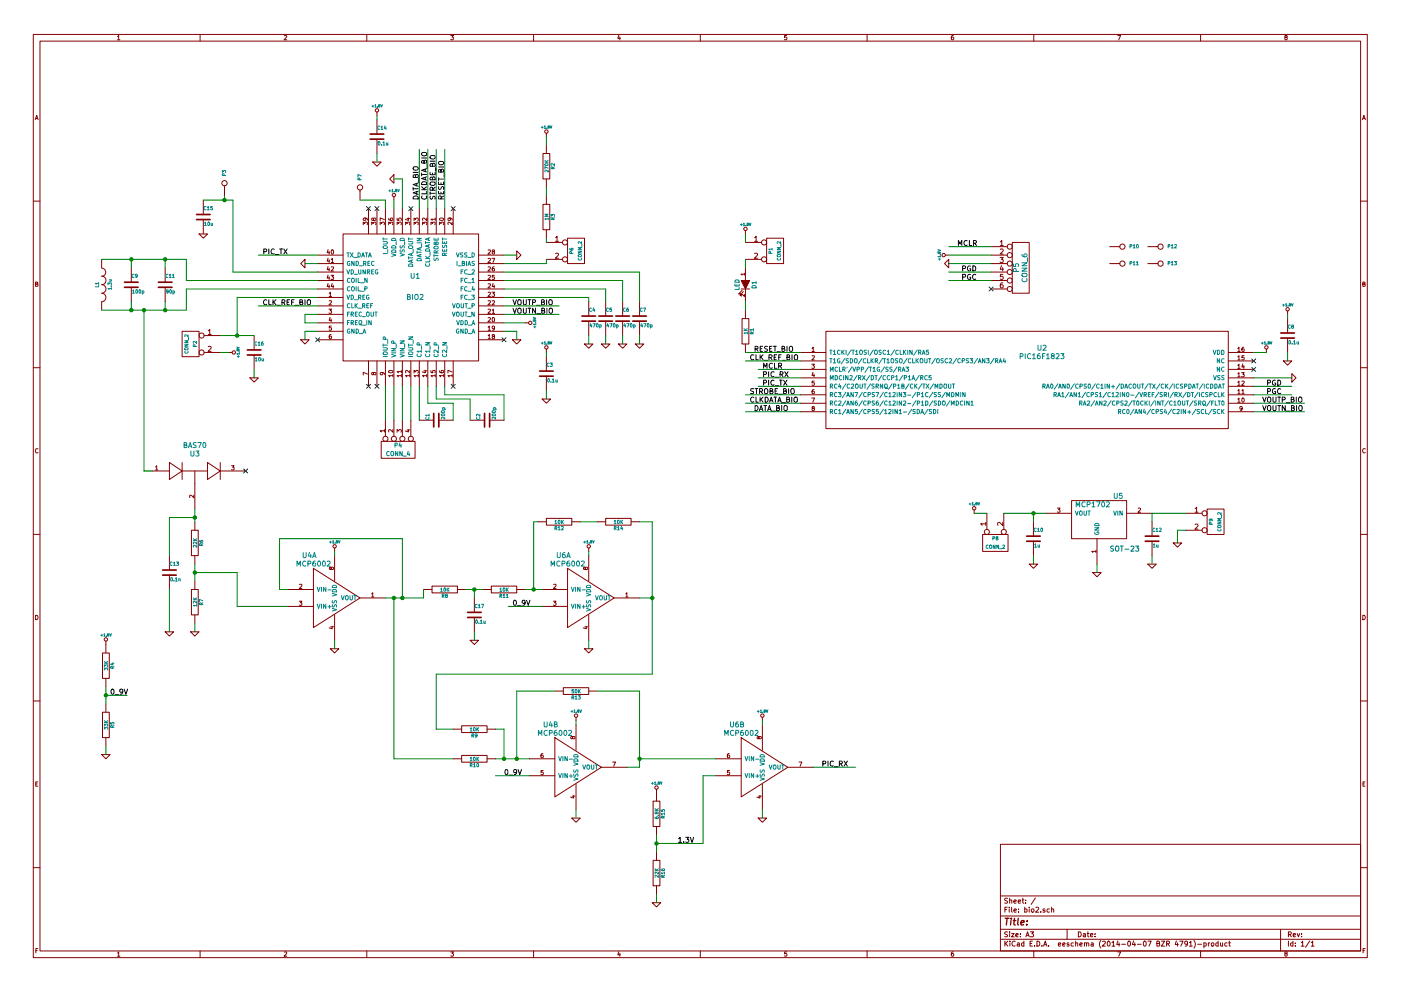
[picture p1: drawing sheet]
EESchema Schematic File Version 2
LIBS:power
LIBS:device
LIBS:transistors
LIBS:conn
LIBS:linear
LIBS:regul
LIBS:74xx
LIBS:cmos4000
LIBS:adc-dac
LIBS:memory
LIBS:xilinx
LIBS:special
LIBS:microcontrollers
LIBS:dsp
LIBS:microchip
LIBS:analog_switches
LIBS:motorola
LIBS:texas
LIBS:intel
LIBS:audio
LIBS:interface
LIBS:digital-audio
LIBS:philips
LIBS:display
LIBS:cypress
LIBS:siliconi
LIBS:opto
LIBS:atmel
LIBS:contrib
LIBS:valves
LIBS:SAUL
LIBS:bio2-cache
EELAYER 24 0
EELAYER END
$Descr A3 16535 11693
encoding utf-8
Sheet 1 1
Title ""
Date ""
Rev ""
Comp ""
Comment1 ""
Comment2 ""
Comment3 ""
Comment4 ""
$EndDescr
$Comp
L BIO2 U1
U 1 1
P 4850 3500
F 0 "U1" H 4900 3750 60  0000 C CNN
F 1 "BIO2" H 4900 3500 60  0000 C CNN
F 2 "SMD_Packages:PLCC44MS" H 4950 2750 60  0001 C CNN
F 3 "" H 4950 2750 60  0000 C CNN
	1    4850 3500
	1    0    0    -1  
$EndComp
$Comp
L PIC16F1823 U2
U 1 1
P 12250 4450
F 0 "U2" H 12300 4800 60  0000 C CNN
F 1 "PIC16F1823" H 12300 4700 60  0000 C CNN
F 2 "Saul_footprints:QFN16_MCP" H 12250 4450 60  0001 C CNN
F 3 "" H 12250 4450 60  0000 C CNN
	1    12250 4450
	1    0    0    -1  
$EndComp
$Comp
L MCP1702 U5
U 1 1
P 13650 6700
F 0 "U5" H 14100 7550 60  0000 C CNN
F 1 "MCP1702" H 14400 7450 60  0000 C CNN
F 2 "SMD_Packages:SOT23-SPECIAL" H 13650 6700 60  0001 C CNN
F 3 "" H 13650 6700 60  0000 C CNN
	1    13650 6700
	-1   0    0    -1  
$EndComp
$Comp
L GND #PWR01
U 1 1
P 13900 6400
F 0 "#PWR01" H 13900 6400 30  0001 C CNN
F 1 "GND" H 13900 6330 30  0001 C CNN
F 2 "" H 13900 6400 60  0000 C CNN
F 3 "" H 13900 6400 60  0000 C CNN
	1    13900 6400
	1    0    0    -1  
$EndComp
$Comp
L C C10
U 1 1
P 12200 6350
F 0 "C10" H 12200 6450 40  0000 L CNN
F 1 "1u" H 12206 6265 40  0000 L CNN
F 2 "SMD_Packages:SM0402" H 12238 6200 30  0001 C CNN
F 3 "" H 12200 6350 60  0000 C CNN
	1    12200 6350
	1    0    0    -1  
$EndComp
$Comp
L GND #PWR02
U 1 1
P 12950 6750
F 0 "#PWR02" H 12950 6750 30  0001 C CNN
F 1 "GND" H 12950 6680 30  0001 C CNN
F 2 "" H 12950 6750 60  0000 C CNN
F 3 "" H 12950 6750 60  0000 C CNN
	1    12950 6750
	1    0    0    -1  
$EndComp
$Comp
L GND #PWR03
U 1 1
P 12200 6650
F 0 "#PWR03" H 12200 6650 30  0001 C CNN
F 1 "GND" H 12200 6580 30  0001 C CNN
F 2 "" H 12200 6650 60  0000 C CNN
F 3 "" H 12200 6650 60  0000 C CNN
	1    12200 6650
	1    0    0    -1  
$EndComp
Text Label 9000 4550 0    60   ~ 0
PIC_TX
Text Label 9000 4450 0    60   ~ 0
PIC_RX
$Comp
L CONN_6 P5
U 1 1
P 12050 3150
F 0 "P5" V 12000 3150 60  0000 C CNN
F 1 "CONN_6" V 12100 3150 60  0000 C CNN
F 2 "Pin_Headers:Pin_Header_Angled_1x06" H 12050 3150 60  0001 C CNN
F 3 "" H 12050 3150 60  0000 C CNN
	1    12050 3150
	1    0    0    -1  
$EndComp
Text Label 9000 4350 0    60   ~ 0
MCLR
Text Label 11300 2900 0    60   ~ 0
MCLR
$Comp
L +1.8V #PWR04
U 1 1
P 11200 3000
F 0 "#PWR04" H 11200 3140 20  0001 C CNN
F 1 "+1.8V" H 11200 3110 30  0000 C CNN
F 2 "" H 11200 3000 60  0000 C CNN
F 3 "" H 11200 3000 60  0000 C CNN
	1    11200 3000
	0    -1   -1   0   
$EndComp
$Comp
L GND #PWR05
U 1 1
P 11200 3100
F 0 "#PWR05" H 11200 3100 30  0001 C CNN
F 1 "GND" H 11200 3030 30  0001 C CNN
F 2 "" H 11200 3100 60  0000 C CNN
F 3 "" H 11200 3100 60  0000 C CNN
	1    11200 3100
	0    1    1    0   
$EndComp
Text Label 11350 3200 0    60   ~ 0
PGD
Text Label 11350 3300 0    60   ~ 0
PGC
NoConn ~ 11700 3400
Text Label 14950 4550 0    60   ~ 0
PGD
Text Label 14950 4650 0    60   ~ 0
PGC
$Comp
L +1.8V #PWR06
U 1 1
P 14950 4150
F 0 "#PWR06" H 14950 4290 20  0001 C CNN
F 1 "+1.8V" H 14950 4260 30  0000 C CNN
F 2 "" H 14950 4150 60  0000 C CNN
F 3 "" H 14950 4150 60  0000 C CNN
	1    14950 4150
	1    0    0    -1  
$EndComp
$Comp
L GND #PWR07
U 1 1
P 15250 4450
F 0 "#PWR07" H 15250 4450 30  0001 C CNN
F 1 "GND" H 15250 4380 30  0001 C CNN
F 2 "" H 15250 4450 60  0000 C CNN
F 3 "" H 15250 4450 60  0000 C CNN
	1    15250 4450
	0    -1   -1   0   
$EndComp
Text Label 8900 4150 0    60   ~ 0
RESET_BIO
Text Label 8850 4250 0    60   ~ 0
CLK_REF_BIO
Text Label 5250 2350 1    60   ~ 0
RESET_BIO
Text Label 3100 3600 0    60   ~ 0
CLK_REF_BIO
Text Label 8850 4650 0    60   ~ 0
STROBE_BIO
Text Label 5150 2350 1    60   ~ 0
STROBE_BIO
Text Label 8850 4750 0    60   ~ 0
CLKDATA_BIO
Text Label 5050 2350 1    60   ~ 0
CLKDATA_BIO
Text Label 8900 4850 0    60   ~ 0
DATA_BIO
Text Label 4950 2350 1    60   ~ 0
DATA_BIO
Text Label 6050 3700 0    60   ~ 0
VOUTN_BIO
Text Label 6050 3600 0    60   ~ 0
VOUTP_BIO
Text Label 14900 4850 0    60   ~ 0
VOUTN_BIO
Text Label 14900 4750 0    60   ~ 0
VOUTP_BIO
NoConn ~ 14800 4250
NoConn ~ 14800 4350
NoConn ~ 4850 2450
NoConn ~ 5350 2450
NoConn ~ 4350 2450
NoConn ~ 4450 2450
NoConn ~ 3750 4000
NoConn ~ 4350 4550
NoConn ~ 4450 4550
NoConn ~ 5350 4550
NoConn ~ 5950 4000
Text Notes 13100 6500 0    60   ~ 0
SOT-23
$Comp
L +1.8V #PWR08
U 1 1
P 4650 2350
F 0 "#PWR08" H 4650 2490 20  0001 C CNN
F 1 "+1.8V" H 4650 2460 30  0000 C CNN
F 2 "" H 4650 2350 60  0000 C CNN
F 3 "" H 4650 2350 60  0000 C CNN
	1    4650 2350
	1    0    0    -1  
$EndComp
$Comp
L GND #PWR09
U 1 1
P 4650 2100
F 0 "#PWR09" H 4650 2100 30  0001 C CNN
F 1 "GND" H 4650 2030 30  0001 C CNN
F 2 "" H 4650 2100 60  0000 C CNN
F 3 "" H 4650 2100 60  0000 C CNN
	1    4650 2100
	0    1    1    0   
$EndComp
$Comp
L GND #PWR010
U 1 1
P 3600 4000
F 0 "#PWR010" H 3600 4000 30  0001 C CNN
F 1 "GND" H 3600 3930 30  0001 C CNN
F 2 "" H 3600 4000 60  0000 C CNN
F 3 "" H 3600 4000 60  0000 C CNN
	1    3600 4000
	1    0    0    -1  
$EndComp
$Comp
L GND #PWR011
U 1 1
P 6100 4000
F 0 "#PWR011" H 6100 4000 30  0001 C CNN
F 1 "GND" H 6100 3930 30  0001 C CNN
F 2 "" H 6100 4000 60  0000 C CNN
F 3 "" H 6100 4000 60  0000 C CNN
	1    6100 4000
	1    0    0    -1  
$EndComp
$Comp
L +1.8V #PWR012
U 1 1
P 6200 3800
F 0 "#PWR012" H 6200 3940 20  0001 C CNN
F 1 "+1.8V" H 6200 3910 30  0000 C CNN
F 2 "" H 6200 3800 60  0000 C CNN
F 3 "" H 6200 3800 60  0000 C CNN
	1    6200 3800
	0    1    1    0   
$EndComp
$Comp
L GND #PWR013
U 1 1
P 6100 3000
F 0 "#PWR013" H 6100 3000 30  0001 C CNN
F 1 "GND" H 6100 2930 30  0001 C CNN
F 2 "" H 6100 3000 60  0000 C CNN
F 3 "" H 6100 3000 60  0000 C CNN
	1    6100 3000
	0    -1   -1   0   
$EndComp
$Comp
L R R3
U 1 1
P 6450 2550
F 0 "R3" V 6530 2550 40  0000 C CNN
F 1 "1M" V 6457 2551 40  0000 C CNN
F 2 "SMD_Packages:SM0402" V 6380 2550 30  0001 C CNN
F 3 "" H 6450 2550 30  0000 C CNN
	1    6450 2550
	1    0    0    -1  
$EndComp
$Comp
L R R2
U 1 1
P 6450 1950
F 0 "R2" V 6530 1950 40  0000 C CNN
F 1 "270K" V 6457 1951 40  0000 C CNN
F 2 "SMD_Packages:SM0402" V 6380 1950 30  0001 C CNN
F 3 "" H 6450 1950 30  0000 C CNN
	1    6450 1950
	1    0    0    -1  
$EndComp
$Comp
L +1.8V #PWR014
U 1 1
P 6450 1600
F 0 "#PWR014" H 6450 1740 20  0001 C CNN
F 1 "+1.8V" H 6450 1710 30  0000 C CNN
F 2 "" H 6450 1600 60  0000 C CNN
F 3 "" H 6450 1600 60  0000 C CNN
	1    6450 1600
	1    0    0    -1  
$EndComp
$Comp
L CONN_2 P6
U 1 1
P 6800 2950
F 0 "P6" V 6750 2950 40  0000 C CNN
F 1 "CONN_2" V 6850 2950 40  0000 C CNN
F 2 "Pin_Headers:Pin_Header_Straight_1x02" H 6800 2950 60  0001 C CNN
F 3 "" H 6800 2950 60  0000 C CNN
	1    6800 2950
	1    0    0    -1  
$EndComp
$Comp
L C C4
U 1 1
P 6950 3750
F 0 "C4" H 6950 3850 40  0000 L CNN
F 1 "470p" H 6956 3665 40  0000 L CNN
F 2 "SMD_Packages:SM0402" H 6988 3600 30  0001 C CNN
F 3 "" H 6950 3750 60  0000 C CNN
	1    6950 3750
	1    0    0    -1  
$EndComp
$Comp
L C C5
U 1 1
P 7150 3750
F 0 "C5" H 7150 3850 40  0000 L CNN
F 1 "470p" H 7156 3665 40  0000 L CNN
F 2 "SMD_Packages:SM0402" H 7188 3600 30  0001 C CNN
F 3 "" H 7150 3750 60  0000 C CNN
	1    7150 3750
	1    0    0    -1  
$EndComp
$Comp
L C C6
U 1 1
P 7350 3750
F 0 "C6" H 7350 3850 40  0000 L CNN
F 1 "470p" H 7356 3665 40  0000 L CNN
F 2 "SMD_Packages:SM0402" H 7388 3600 30  0001 C CNN
F 3 "" H 7350 3750 60  0000 C CNN
	1    7350 3750
	1    0    0    -1  
$EndComp
$Comp
L C C7
U 1 1
P 7550 3750
F 0 "C7" H 7550 3850 40  0000 L CNN
F 1 "470p" H 7556 3665 40  0000 L CNN
F 2 "SMD_Packages:SM0402" H 7588 3600 30  0001 C CNN
F 3 "" H 7550 3750 60  0000 C CNN
	1    7550 3750
	1    0    0    -1  
$EndComp
$Comp
L GND #PWR015
U 1 1
P 6950 4050
F 0 "#PWR015" H 6950 4050 30  0001 C CNN
F 1 "GND" H 6950 3980 30  0001 C CNN
F 2 "" H 6950 4050 60  0000 C CNN
F 3 "" H 6950 4050 60  0000 C CNN
	1    6950 4050
	1    0    0    -1  
$EndComp
$Comp
L GND #PWR016
U 1 1
P 7150 4050
F 0 "#PWR016" H 7150 4050 30  0001 C CNN
F 1 "GND" H 7150 3980 30  0001 C CNN
F 2 "" H 7150 4050 60  0000 C CNN
F 3 "" H 7150 4050 60  0000 C CNN
	1    7150 4050
	1    0    0    -1  
$EndComp
$Comp
L GND #PWR017
U 1 1
P 7350 4050
F 0 "#PWR017" H 7350 4050 30  0001 C CNN
F 1 "GND" H 7350 3980 30  0001 C CNN
F 2 "" H 7350 4050 60  0000 C CNN
F 3 "" H 7350 4050 60  0000 C CNN
	1    7350 4050
	1    0    0    -1  
$EndComp
$Comp
L GND #PWR018
U 1 1
P 7550 4050
F 0 "#PWR018" H 7550 4050 30  0001 C CNN
F 1 "GND" H 7550 3980 30  0001 C CNN
F 2 "" H 7550 4050 60  0000 C CNN
F 3 "" H 7550 4050 60  0000 C CNN
	1    7550 4050
	1    0    0    -1  
$EndComp
$Comp
L C C1
U 1 1
P 5150 4950
F 0 "C1" H 5150 5050 40  0000 L CNN
F 1 "200p" H 5156 4865 40  0000 L CNN
F 2 "SMD_Packages:SM0402" H 5188 4800 30  0001 C CNN
F 3 "" H 5150 4950 60  0000 C CNN
	1    5150 4950
	0    -1   -1   0   
$EndComp
$Comp
L C C2
U 1 1
P 5750 4950
F 0 "C2" H 5750 5050 40  0000 L CNN
F 1 "200p" H 5756 4865 40  0000 L CNN
F 2 "SMD_Packages:SM0402" H 5788 4800 30  0001 C CNN
F 3 "" H 5750 4950 60  0000 C CNN
	1    5750 4950
	0    -1   -1   0   
$EndComp
$Comp
L CONN_4 P4
U 1 1
P 4700 5300
F 0 "P4" V 4650 5300 50  0000 C CNN
F 1 "CONN_4" V 4750 5300 50  0000 C CNN
F 2 "Pin_Headers:Pin_Header_Angled_1x04" H 4700 5300 60  0001 C CNN
F 3 "" H 4700 5300 60  0000 C CNN
	1    4700 5300
	0    -1   1    0   
$EndComp
$Comp
L R R1
U 1 1
P 8800 3900
F 0 "R1" V 8880 3900 40  0000 C CNN
F 1 "1K" V 8807 3901 40  0000 C CNN
F 2 "SMD_Packages:SM0402" V 8730 3900 30  0001 C CNN
F 3 "" H 8800 3900 30  0000 C CNN
	1    8800 3900
	1    0    0    -1  
$EndComp
$Comp
L LED D1
U 1 1
P 8800 3350
F 0 "D1" H 8800 3450 50  0000 C CNN
F 1 "LED" H 8800 3250 50  0000 C CNN
F 2 "SMD_Packages:SM1206" H 8800 3350 60  0001 C CNN
F 3 "" H 8800 3350 60  0000 C CNN
	1    8800 3350
	0    1    1    0   
$EndComp
$Comp
L +1.8V #PWR019
U 1 1
P 8800 2750
F 0 "#PWR019" H 8800 2890 20  0001 C CNN
F 1 "+1.8V" H 8800 2860 30  0000 C CNN
F 2 "" H 8800 2750 60  0000 C CNN
F 3 "" H 8800 2750 60  0000 C CNN
	1    8800 2750
	1    0    0    -1  
$EndComp
$Comp
L C C12
U 1 1
P 13600 6350
F 0 "C12" H 13600 6450 40  0000 L CNN
F 1 "1u" H 13606 6265 40  0000 L CNN
F 2 "SMD_Packages:SM0402" H 13638 6200 30  0001 C CNN
F 3 "" H 13600 6350 60  0000 C CNN
	1    13600 6350
	1    0    0    -1  
$EndComp
$Comp
L GND #PWR020
U 1 1
P 13600 6650
F 0 "#PWR020" H 13600 6650 30  0001 C CNN
F 1 "GND" H 13600 6580 30  0001 C CNN
F 2 "" H 13600 6650 60  0000 C CNN
F 3 "" H 13600 6650 60  0000 C CNN
	1    13600 6650
	1    0    0    -1  
$EndComp
$Comp
L CONN_2 P1
U 1 1
P 9150 2950
F 0 "P1" V 9100 2950 40  0000 C CNN
F 1 "CONN_2" V 9200 2950 40  0000 C CNN
F 2 "Pin_Headers:Pin_Header_Straight_1x02" H 9150 2950 60  0001 C CNN
F 3 "" H 9150 2950 60  0000 C CNN
	1    9150 2950
	1    0    0    -1  
$EndComp
$Comp
L C C3
U 1 1
P 6450 4400
F 0 "C3" H 6450 4500 40  0000 L CNN
F 1 "0.1u" H 6456 4315 40  0000 L CNN
F 2 "SMD_Packages:SM0402" H 6488 4250 30  0001 C CNN
F 3 "" H 6450 4400 60  0000 C CNN
	1    6450 4400
	1    0    0    -1  
$EndComp
$Comp
L GND #PWR021
U 1 1
P 6450 4700
F 0 "#PWR021" H 6450 4700 30  0001 C CNN
F 1 "GND" H 6450 4630 30  0001 C CNN
F 2 "" H 6450 4700 60  0000 C CNN
F 3 "" H 6450 4700 60  0000 C CNN
	1    6450 4700
	1    0    0    -1  
$EndComp
$Comp
L +1.8V #PWR022
U 1 1
P 6450 4150
F 0 "#PWR022" H 6450 4290 20  0001 C CNN
F 1 "+1.8V" H 6450 4260 30  0000 C CNN
F 2 "" H 6450 4150 60  0000 C CNN
F 3 "" H 6450 4150 60  0000 C CNN
	1    6450 4150
	1    0    0    -1  
$EndComp
$Comp
L C C8
U 1 1
P 15200 3950
F 0 "C8" H 15200 4050 40  0000 L CNN
F 1 "0.1u" H 15206 3865 40  0000 L CNN
F 2 "SMD_Packages:SM0402" H 15238 3800 30  0001 C CNN
F 3 "" H 15200 3950 60  0000 C CNN
	1    15200 3950
	1    0    0    -1  
$EndComp
$Comp
L GND #PWR023
U 1 1
P 15200 4250
F 0 "#PWR023" H 15200 4250 30  0001 C CNN
F 1 "GND" H 15200 4180 30  0001 C CNN
F 2 "" H 15200 4250 60  0000 C CNN
F 3 "" H 15200 4250 60  0000 C CNN
	1    15200 4250
	1    0    0    -1  
$EndComp
$Comp
L +1.8V #PWR024
U 1 1
P 15200 3700
F 0 "#PWR024" H 15200 3840 20  0001 C CNN
F 1 "+1.8V" H 15200 3810 30  0000 C CNN
F 2 "" H 15200 3700 60  0000 C CNN
F 3 "" H 15200 3700 60  0000 C CNN
	1    15200 3700
	1    0    0    -1  
$EndComp
$Comp
L CONN_1 P10
U 1 1
P 13250 2900
F 0 "P10" H 13330 2900 40  0000 L CNN
F 1 "CONN_1" H 13250 2955 30  0001 C CNN
F 2 "Saul_footprints:Mhole" H 13250 2900 60  0001 C CNN
F 3 "" H 13250 2900 60  0000 C CNN
	1    13250 2900
	1    0    0    -1  
$EndComp
$Comp
L CONN_1 P11
U 1 1
P 13250 3100
F 0 "P11" H 13330 3100 40  0000 L CNN
F 1 "CONN_1" H 13250 3155 30  0001 C CNN
F 2 "Saul_footprints:Mhole" H 13250 3100 60  0001 C CNN
F 3 "" H 13250 3100 60  0000 C CNN
	1    13250 3100
	1    0    0    -1  
$EndComp
$Comp
L CONN_1 P12
U 1 1
P 13700 2900
F 0 "P12" H 13780 2900 40  0000 L CNN
F 1 "CONN_1" H 13700 2955 30  0001 C CNN
F 2 "Saul_footprints:Mhole" H 13700 2900 60  0001 C CNN
F 3 "" H 13700 2900 60  0000 C CNN
	1    13700 2900
	1    0    0    -1  
$EndComp
$Comp
L CONN_1 P13
U 1 1
P 13700 3100
F 0 "P13" H 13780 3100 40  0000 L CNN
F 1 "CONN_1" H 13700 3155 30  0001 C CNN
F 2 "Saul_footprints:Mhole" H 13700 3100 60  0001 C CNN
F 3 "" H 13700 3100 60  0000 C CNN
	1    13700 3100
	1    0    0    -1  
$EndComp
$Comp
L C C14
U 1 1
P 4450 1600
F 0 "C14" H 4450 1700 40  0000 L CNN
F 1 "0.1u" H 4456 1515 40  0000 L CNN
F 2 "SMD_Packages:SM0402" H 4488 1450 30  0001 C CNN
F 3 "" H 4450 1600 60  0000 C CNN
	1    4450 1600
	1    0    0    -1  
$EndComp
$Comp
L GND #PWR025
U 1 1
P 4450 1900
F 0 "#PWR025" H 4450 1900 30  0001 C CNN
F 1 "GND" H 4450 1830 30  0001 C CNN
F 2 "" H 4450 1900 60  0000 C CNN
F 3 "" H 4450 1900 60  0000 C CNN
	1    4450 1900
	1    0    0    -1  
$EndComp
$Comp
L +1.8V #PWR026
U 1 1
P 4450 1350
F 0 "#PWR026" H 4450 1490 20  0001 C CNN
F 1 "+1.8V" H 4450 1460 30  0000 C CNN
F 2 "" H 4450 1350 60  0000 C CNN
F 3 "" H 4450 1350 60  0000 C CNN
	1    4450 1350
	1    0    0    -1  
$EndComp
$Comp
L INDUCTOR L1
U 1 1
P 1200 3350
F 0 "L1" V 1150 3350 40  0000 C CNN
F 1 "1.3u" V 1300 3350 40  0000 C CNN
F 2 "Pin_Headers:Pin_Header_Angled_1x02" H 1200 3350 60  0001 C CNN
F 3 "" H 1200 3350 60  0000 C CNN
	1    1200 3350
	1    0    0    -1  
$EndComp
$Comp
L GND #PWR027
U 1 1
P 3600 3100
F 0 "#PWR027" H 3600 3100 30  0001 C CNN
F 1 "GND" H 3600 3030 30  0001 C CNN
F 2 "" H 3600 3100 60  0000 C CNN
F 3 "" H 3600 3100 60  0000 C CNN
	1    3600 3100
	0    1    1    0   
$EndComp
$Comp
L CONN_1 P3
U 1 1
P 2650 2150
F 0 "P3" H 2730 2150 40  0000 L CNN
F 1 "CONN_1" H 2650 2205 30  0001 C CNN
F 2 "Pin_Headers:Pin_Header_Straight_1x01" H 2650 2150 60  0001 C CNN
F 3 "" H 2650 2150 60  0000 C CNN
	1    2650 2150
	0    -1   -1   0   
$EndComp
$Comp
L C C11
U 1 1
P 1950 3350
F 0 "C11" H 1950 3450 40  0000 L CNN
F 1 "90p" H 1956 3265 40  0000 L CNN
F 2 "SMD_Packages:SM0402" H 1988 3200 30  0001 C CNN
F 3 "" H 1950 3350 60  0000 C CNN
	1    1950 3350
	1    0    0    -1  
$EndComp
$Comp
L C C9
U 1 1
P 1550 3350
F 0 "C9" H 1550 3450 40  0000 L CNN
F 1 "100p" H 1556 3265 40  0000 L CNN
F 2 "SMD_Packages:SM0402" H 1588 3200 30  0001 C CNN
F 3 "" H 1550 3350 60  0000 C CNN
	1    1550 3350
	1    0    0    -1  
$EndComp
$Comp
L CONN_2 P2
U 1 1
P 2250 4050
F 0 "P2" V 2200 4050 40  0000 C CNN
F 1 "CONN_2" V 2300 4050 40  0000 C CNN
F 2 "Pin_Headers:Pin_Header_Straight_1x02" H 2250 4050 60  0001 C CNN
F 3 "" H 2250 4050 60  0000 C CNN
	1    2250 4050
	-1   0    0    -1  
$EndComp
$Comp
L +1.8V #PWR028
U 1 1
P 2700 4150
F 0 "#PWR028" H 2700 4290 20  0001 C CNN
F 1 "+1.8V" H 2700 4260 30  0000 C CNN
F 2 "" H 2700 4150 60  0000 C CNN
F 3 "" H 2700 4150 60  0000 C CNN
	1    2700 4150
	0    1    1    0   
$EndComp
Text Label 3100 3000 0    60   ~ 0
PIC_TX
$Comp
L CONN_1 P7
U 1 1
P 4250 2200
F 0 "P7" H 4330 2200 40  0000 L CNN
F 1 "CONN_1" H 4250 2255 30  0001 C CNN
F 2 "Pin_Headers:Pin_Header_Straight_1x01" H 4250 2200 60  0001 C CNN
F 3 "" H 4250 2200 60  0000 C CNN
	1    4250 2200
	0    -1   -1   0   
$EndComp
$Comp
L CONN_2 P9
U 1 1
P 14350 6150
F 0 "P9" V 14300 6150 40  0000 C CNN
F 1 "CONN_2" V 14400 6150 40  0000 C CNN
F 2 "Pin_Headers:Pin_Header_Straight_1x02" H 14350 6150 60  0001 C CNN
F 3 "" H 14350 6150 60  0000 C CNN
	1    14350 6150
	1    0    0    -1  
$EndComp
$Comp
L CONN_2 P8
U 1 1
P 11750 6400
F 0 "P8" V 11700 6400 40  0000 C CNN
F 1 "CONN_2" V 11800 6400 40  0000 C CNN
F 2 "Pin_Headers:Pin_Header_Straight_1x02" H 11750 6400 60  0001 C CNN
F 3 "" H 11750 6400 60  0000 C CNN
	1    11750 6400
	0    -1   1    0   
$EndComp
$Comp
L +1.8V #PWR029
U 1 1
P 11500 6050
F 0 "#PWR029" H 11500 6190 20  0001 C CNN
F 1 "+1.8V" H 11500 6160 30  0000 C CNN
F 2 "" H 11500 6050 60  0000 C CNN
F 3 "" H 11500 6050 60  0000 C CNN
	1    11500 6050
	1    0    0    -1  
$EndComp
$Comp
L BAS70 U3
U 1 1
P 2300 5550
F 0 "U3" H 2300 5750 60  0000 C CNN
F 1 "BAS70" H 2300 5850 60  0000 C CNN
F 2 "SMD_Packages:SOT23-SPECIAL" H 2300 5550 60  0001 C CNN
F 3 "" H 2300 5550 60  0000 C CNN
	1    2300 5550
	1    0    0    -1  
$EndComp
NoConn ~ 2900 5550
$Comp
L R R6
U 1 1
P 2300 6400
F 0 "R6" V 2380 6400 40  0000 C CNN
F 1 "22K" V 2307 6401 40  0000 C CNN
F 2 "SMD_Packages:SM0402" V 2230 6400 30  0001 C CNN
F 3 "" H 2300 6400 30  0000 C CNN
	1    2300 6400
	1    0    0    -1  
$EndComp
$Comp
L R R7
U 1 1
P 2300 7100
F 0 "R7" V 2380 7100 40  0000 C CNN
F 1 "12K" V 2307 7101 40  0000 C CNN
F 2 "SMD_Packages:SM0402" V 2230 7100 30  0001 C CNN
F 3 "" H 2300 7100 30  0000 C CNN
	1    2300 7100
	1    0    0    -1  
$EndComp
$Comp
L C C13
U 1 1
P 2000 6750
F 0 "C13" H 2000 6850 40  0000 L CNN
F 1 "0.1n" H 2006 6665 40  0000 L CNN
F 2 "SMD_Packages:SM0402" H 2038 6600 30  0001 C CNN
F 3 "" H 2000 6750 60  0000 C CNN
	1    2000 6750
	1    0    0    -1  
$EndComp
$Comp
L GND #PWR030
U 1 1
P 2000 7450
F 0 "#PWR030" H 2000 7450 30  0001 C CNN
F 1 "GND" H 2000 7380 30  0001 C CNN
F 2 "" H 2000 7450 60  0000 C CNN
F 3 "" H 2000 7450 60  0000 C CNN
	1    2000 7450
	1    0    0    -1  
$EndComp
$Comp
L GND #PWR031
U 1 1
P 2300 7450
F 0 "#PWR031" H 2300 7450 30  0001 C CNN
F 1 "GND" H 2300 7380 30  0001 C CNN
F 2 "" H 2300 7450 60  0000 C CNN
F 3 "" H 2300 7450 60  0000 C CNN
	1    2300 7450
	1    0    0    -1  
$EndComp
$Comp
L MCP6002 U4
U 1 1
P 4100 7050
F 0 "U4" H 3650 7550 60  0000 C CNN
F 1 "MCP6002" H 3700 7450 60  0000 C CNN
F 2 "Saul_footprints:DFN8_MC" H 4100 7050 60  0001 C CNN
F 3 "" H 4100 7050 60  0000 C CNN
	1    4100 7050
	1    0    0    -1  
$EndComp
$Comp
L MCP6002 U6
U 1 1
P 7100 7050
F 0 "U6" H 6650 7550 60  0000 C CNN
F 1 "MCP6002" H 6700 7450 60  0000 C CNN
F 2 "Saul_footprints:DFN8_MC" H 7100 7050 60  0001 C CNN
F 3 "" H 7100 7050 60  0000 C CNN
	1    7100 7050
	1    0    0    -1  
$EndComp
$Comp
L GND #PWR032
U 1 1
P 3950 7650
F 0 "#PWR032" H 3950 7650 30  0001 C CNN
F 1 "GND" H 3950 7580 30  0001 C CNN
F 2 "" H 3950 7650 60  0000 C CNN
F 3 "" H 3950 7650 60  0000 C CNN
	1    3950 7650
	1    0    0    -1  
$EndComp
$Comp
L GND #PWR033
U 1 1
P 6950 7650
F 0 "#PWR033" H 6950 7650 30  0001 C CNN
F 1 "GND" H 6950 7580 30  0001 C CNN
F 2 "" H 6950 7650 60  0000 C CNN
F 3 "" H 6950 7650 60  0000 C CNN
	1    6950 7650
	1    0    0    -1  
$EndComp
$Comp
L +1.8V #PWR034
U 1 1
P 3950 6500
F 0 "#PWR034" H 3950 6640 20  0001 C CNN
F 1 "+1.8V" H 3950 6610 30  0000 C CNN
F 2 "" H 3950 6500 60  0000 C CNN
F 3 "" H 3950 6500 60  0000 C CNN
	1    3950 6500
	1    0    0    -1  
$EndComp
$Comp
L R R8
U 1 1
P 5250 6950
F 0 "R8" V 5330 6950 40  0000 C CNN
F 1 "10K" V 5257 6951 40  0000 C CNN
F 2 "SMD_Packages:SM0402" V 5180 6950 30  0001 C CNN
F 3 "" H 5250 6950 30  0000 C CNN
	1    5250 6950
	0    1    1    0   
$EndComp
$Comp
L +1.8V #PWR035
U 1 1
P 6950 6500
F 0 "#PWR035" H 6950 6640 20  0001 C CNN
F 1 "+1.8V" H 6950 6610 30  0000 C CNN
F 2 "" H 6950 6500 60  0000 C CNN
F 3 "" H 6950 6500 60  0000 C CNN
	1    6950 6500
	1    0    0    -1  
$EndComp
$Comp
L R R11
U 1 1
P 5950 6950
F 0 "R11" V 6030 6950 40  0000 C CNN
F 1 "10K" V 5957 6951 40  0000 C CNN
F 2 "SMD_Packages:SM0402" V 5880 6950 30  0001 C CNN
F 3 "" H 5950 6950 30  0000 C CNN
	1    5950 6950
	0    1    1    0   
$EndComp
$Comp
L C C17
U 1 1
P 5600 7250
F 0 "C17" H 5600 7350 40  0000 L CNN
F 1 "0.1u" H 5606 7165 40  0000 L CNN
F 2 "SMD_Packages:SM0402" H 5638 7100 30  0001 C CNN
F 3 "" H 5600 7250 60  0000 C CNN
	1    5600 7250
	1    0    0    -1  
$EndComp
$Comp
L GND #PWR036
U 1 1
P 5600 7550
F 0 "#PWR036" H 5600 7550 30  0001 C CNN
F 1 "GND" H 5600 7480 30  0001 C CNN
F 2 "" H 5600 7550 60  0000 C CNN
F 3 "" H 5600 7550 60  0000 C CNN
	1    5600 7550
	1    0    0    -1  
$EndComp
$Comp
L R R4
U 1 1
P 1250 7850
F 0 "R4" V 1330 7850 40  0000 C CNN
F 1 "33K" V 1257 7851 40  0000 C CNN
F 2 "SMD_Packages:SM0402" V 1180 7850 30  0001 C CNN
F 3 "" H 1250 7850 30  0000 C CNN
	1    1250 7850
	1    0    0    -1  
$EndComp
$Comp
L R R5
U 1 1
P 1250 8550
F 0 "R5" V 1330 8550 40  0000 C CNN
F 1 "33K" V 1257 8551 40  0000 C CNN
F 2 "SMD_Packages:SM0402" V 1180 8550 30  0001 C CNN
F 3 "" H 1250 8550 30  0000 C CNN
	1    1250 8550
	1    0    0    -1  
$EndComp
$Comp
L GND #PWR037
U 1 1
P 1250 8900
F 0 "#PWR037" H 1250 8900 30  0001 C CNN
F 1 "GND" H 1250 8830 30  0001 C CNN
F 2 "" H 1250 8900 60  0000 C CNN
F 3 "" H 1250 8900 60  0000 C CNN
	1    1250 8900
	1    0    0    -1  
$EndComp
$Comp
L +1.8V #PWR038
U 1 1
P 1250 7600
F 0 "#PWR038" H 1250 7740 20  0001 C CNN
F 1 "+1.8V" H 1250 7710 30  0000 C CNN
F 2 "" H 1250 7600 60  0000 C CNN
F 3 "" H 1250 7600 60  0000 C CNN
	1    1250 7600
	1    0    0    -1  
$EndComp
Text Label 1300 8200 0    60   ~ 0
0_9V
Text Label 6050 7150 0    60   ~ 0
0_9V
$Comp
L R R12
U 1 1
P 6600 6150
F 0 "R12" V 6680 6150 40  0000 C CNN
F 1 "10K" V 6607 6151 40  0000 C CNN
F 2 "SMD_Packages:SM0402" V 6530 6150 30  0001 C CNN
F 3 "" H 6600 6150 30  0000 C CNN
	1    6600 6150
	0    1    1    0   
$EndComp
$Comp
L R R14
U 1 1
P 7300 6150
F 0 "R14" V 7380 6150 40  0000 C CNN
F 1 "10K" V 7307 6151 40  0000 C CNN
F 2 "SMD_Packages:SM0402" V 7230 6150 30  0001 C CNN
F 3 "" H 7300 6150 30  0000 C CNN
	1    7300 6150
	0    1    1    0   
$EndComp
$Comp
L MCP6002 U4
U 2 1
P 6950 9050
F 0 "U4" H 6500 9550 60  0000 C CNN
F 1 "MCP6002" H 6550 9450 60  0000 C CNN
F 2 "Saul_footprints:DFN8_MC" H 6950 9050 60  0001 C CNN
F 3 "" H 6950 9050 60  0000 C CNN
	2    6950 9050
	1    0    0    -1  
$EndComp
$Comp
L R R13
U 1 1
P 6800 8150
F 0 "R13" V 6880 8150 40  0000 C CNN
F 1 "50K" V 6807 8151 40  0000 C CNN
F 2 "SMD_Packages:SM0402" V 6730 8150 30  0001 C CNN
F 3 "" H 6800 8150 30  0000 C CNN
	1    6800 8150
	0    1    1    0   
$EndComp
$Comp
L +1.8V #PWR039
U 1 1
P 6800 8500
F 0 "#PWR039" H 6800 8640 20  0001 C CNN
F 1 "+1.8V" H 6800 8610 30  0000 C CNN
F 2 "" H 6800 8500 60  0000 C CNN
F 3 "" H 6800 8500 60  0000 C CNN
	1    6800 8500
	1    0    0    -1  
$EndComp
$Comp
L GND #PWR040
U 1 1
P 6800 9650
F 0 "#PWR040" H 6800 9650 30  0001 C CNN
F 1 "GND" H 6800 9580 30  0001 C CNN
F 2 "" H 6800 9650 60  0000 C CNN
F 3 "" H 6800 9650 60  0000 C CNN
	1    6800 9650
	1    0    0    -1  
$EndComp
$Comp
L R R9
U 1 1
P 5600 8600
F 0 "R9" V 5680 8600 40  0000 C CNN
F 1 "10K" V 5607 8601 40  0000 C CNN
F 2 "SMD_Packages:SM0402" V 5530 8600 30  0001 C CNN
F 3 "" H 5600 8600 30  0000 C CNN
	1    5600 8600
	0    1    1    0   
$EndComp
$Comp
L R R10
U 1 1
P 5600 8950
F 0 "R10" V 5680 8950 40  0000 C CNN
F 1 "10K" V 5607 8951 40  0000 C CNN
F 2 "SMD_Packages:SM0402" V 5530 8950 30  0001 C CNN
F 3 "" H 5600 8950 30  0000 C CNN
	1    5600 8950
	0    1    1    0   
$EndComp
Text Label 5950 9150 0    60   ~ 0
0_9V
$Comp
L MCP6002 U6
U 2 1
P 9150 9050
F 0 "U6" H 8700 9550 60  0000 C CNN
F 1 "MCP6002" H 8750 9450 60  0000 C CNN
F 2 "Saul_footprints:DFN8_MC" H 9150 9050 60  0001 C CNN
F 3 "" H 9150 9050 60  0000 C CNN
	2    9150 9050
	1    0    0    -1  
$EndComp
$Comp
L R R15
U 1 1
P 7750 9600
F 0 "R15" V 7830 9600 40  0000 C CNN
F 1 "6.8K" V 7757 9601 40  0000 C CNN
F 2 "SMD_Packages:SM0402" V 7680 9600 30  0001 C CNN
F 3 "" H 7750 9600 30  0000 C CNN
	1    7750 9600
	1    0    0    -1  
$EndComp
$Comp
L R R16
U 1 1
P 7750 10300
F 0 "R16" V 7830 10300 40  0000 C CNN
F 1 "22K" V 7757 10301 40  0000 C CNN
F 2 "SMD_Packages:SM0402" V 7680 10300 30  0001 C CNN
F 3 "" H 7750 10300 30  0000 C CNN
	1    7750 10300
	1    0    0    -1  
$EndComp
$Comp
L GND #PWR041
U 1 1
P 7750 10650
F 0 "#PWR041" H 7750 10650 30  0001 C CNN
F 1 "GND" H 7750 10580 30  0001 C CNN
F 2 "" H 7750 10650 60  0000 C CNN
F 3 "" H 7750 10650 60  0000 C CNN
	1    7750 10650
	1    0    0    -1  
$EndComp
$Comp
L +1.8V #PWR042
U 1 1
P 7750 9350
F 0 "#PWR042" H 7750 9490 20  0001 C CNN
F 1 "+1.8V" H 7750 9460 30  0000 C CNN
F 2 "" H 7750 9350 60  0000 C CNN
F 3 "" H 7750 9350 60  0000 C CNN
	1    7750 9350
	1    0    0    -1  
$EndComp
Text Label 8000 9950 0    60   ~ 0
1.3V
$Comp
L GND #PWR043
U 1 1
P 9000 9650
F 0 "#PWR043" H 9000 9650 30  0001 C CNN
F 1 "GND" H 9000 9580 30  0001 C CNN
F 2 "" H 9000 9650 60  0000 C CNN
F 3 "" H 9000 9650 60  0000 C CNN
	1    9000 9650
	1    0    0    -1  
$EndComp
$Comp
L +1.8V #PWR044
U 1 1
P 9000 8500
F 0 "#PWR044" H 9000 8640 20  0001 C CNN
F 1 "+1.8V" H 9000 8610 30  0000 C CNN
F 2 "" H 9000 8500 60  0000 C CNN
F 3 "" H 9000 8500 60  0000 C CNN
	1    9000 8500
	1    0    0    -1  
$EndComp
$Comp
L C C15
U 1 1
P 2400 2550
F 0 "C15" H 2400 2650 40  0000 L CNN
F 1 "10u" H 2406 2465 40  0000 L CNN
F 2 "SMD_Packages:SM0603" H 2438 2400 30  0001 C CNN
F 3 "" H 2400 2550 60  0000 C CNN
	1    2400 2550
	1    0    0    -1  
$EndComp
$Comp
L GND #PWR045
U 1 1
P 2400 2750
F 0 "#PWR045" H 2400 2750 30  0001 C CNN
F 1 "GND" H 2400 2680 30  0001 C CNN
F 2 "" H 2400 2750 60  0000 C CNN
F 3 "" H 2400 2750 60  0000 C CNN
	1    2400 2750
	1    0    0    -1  
$EndComp
$Comp
L C C16
U 1 1
P 3000 4150
F 0 "C16" H 3000 4250 40  0000 L CNN
F 1 "10u" H 3006 4065 40  0000 L CNN
F 2 "SMD_Packages:SM0603" H 3038 4000 30  0001 C CNN
F 3 "" H 3000 4150 60  0000 C CNN
	1    3000 4150
	1    0    0    -1  
$EndComp
Text Label 9700 9050 0    60   ~ 0
PIC_RX
$Comp
L GND #PWR046
U 1 1
P 3000 4450
F 0 "#PWR046" H 3000 4450 30  0001 C CNN
F 1 "GND" H 3000 4380 30  0001 C CNN
F 2 "" H 3000 4450 60  0000 C CNN
F 3 "" H 3000 4450 60  0000 C CNN
	1    3000 4450
	1    0    0    -1  
$EndComp
Wire Wire Line
	13600 6050 14000 6050
Wire Wire Line
	12950 6750 12950 6650
Wire Wire Line
	12200 6550 12200 6650
Wire Wire Line
	11850 6050 12350 6050
Wire Wire Line
	12200 6050 12200 6150
Connection ~ 12200 6050
Wire Wire Line
	9450 4550 8950 4550
Wire Wire Line
	9450 4450 8950 4450
Wire Wire Line
	9450 4350 8950 4350
Wire Wire Line
	11700 2900 11200 2900
Wire Wire Line
	11700 3000 11200 3000
Wire Wire Line
	11700 3100 11200 3100
Wire Wire Line
	11700 3200 11200 3200
Wire Wire Line
	11700 3300 11200 3300
Wire Wire Line
	14800 4550 15250 4550
Wire Wire Line
	14800 4650 15250 4650
Wire Wire Line
	14800 4450 15250 4450
Wire Wire Line
	14800 4150 14950 4150
Wire Wire Line
	9450 4150 8800 4150
Wire Wire Line
	9450 4250 8800 4250
Wire Wire Line
	5250 2450 5250 1750
Wire Wire Line
	3750 3600 3050 3600
Wire Wire Line
	3750 3800 3600 3800
Wire Wire Line
	9450 4650 8800 4650
Wire Wire Line
	5150 2450 5150 1750
Wire Wire Line
	9450 4750 8800 4750
Wire Wire Line
	5050 2450 5050 1750
Wire Wire Line
	9450 4850 8800 4850
Wire Wire Line
	4950 2450 4950 1750
Wire Wire Line
	14800 4750 15400 4750
Wire Wire Line
	5950 3700 6600 3700
Wire Wire Line
	5950 3600 6600 3600
Wire Wire Line
	14800 4850 15400 4850
Wire Wire Line
	2200 3300 3750 3300
Wire Wire Line
	2200 3400 3750 3400
Wire Wire Line
	3750 3500 2800 3500
Wire Wire Line
	4550 2450 4550 2350
Wire Wire Line
	4550 2350 4250 2350
Wire Wire Line
	4650 2350 4650 2450
Wire Wire Line
	4650 2100 4750 2100
Wire Wire Line
	4750 2100 4750 2450
Wire Wire Line
	3750 3900 3600 3900
Wire Wire Line
	3600 3900 3600 4000
Wire Wire Line
	6100 4000 6100 3900
Wire Wire Line
	6100 3900 5950 3900
Wire Wire Line
	5950 3800 6200 3800
Wire Wire Line
	6100 3000 5950 3000
Wire Wire Line
	6450 3100 5950 3100
Wire Wire Line
	6450 1600 6450 1700
Wire Wire Line
	5950 3500 6950 3500
Wire Wire Line
	6950 3500 6950 3550
Wire Wire Line
	7150 3550 7150 3400
Wire Wire Line
	7150 3400 5950 3400
Wire Wire Line
	7350 3550 7350 3300
Wire Wire Line
	7350 3300 5950 3300
Wire Wire Line
	7550 3550 7550 3200
Wire Wire Line
	7550 3200 5950 3200
Wire Wire Line
	6950 3950 6950 4050
Wire Wire Line
	7150 3950 7150 4050
Wire Wire Line
	7350 3950 7350 4050
Wire Wire Line
	7550 3950 7550 4050
Wire Wire Line
	4950 4550 4950 4950
Wire Wire Line
	5350 4950 5350 4750
Wire Wire Line
	5350 4750 5050 4750
Wire Wire Line
	5050 4750 5050 4550
Wire Wire Line
	5150 4550 5150 4700
Wire Wire Line
	5150 4700 5550 4700
Wire Wire Line
	5550 4700 5550 4950
Wire Wire Line
	5950 4950 5950 4650
Wire Wire Line
	5950 4650 5250 4650
Wire Wire Line
	5250 4650 5250 4550
Wire Wire Line
	4550 4550 4550 4950
Wire Wire Line
	4650 4550 4650 4950
Wire Wire Line
	4750 4550 4750 4950
Wire Wire Line
	4850 4550 4850 4950
Wire Wire Line
	8800 3550 8800 3650
Wire Wire Line
	13600 6650 13600 6550
Wire Wire Line
	13600 6150 13600 6050
Wire Wire Line
	8800 3050 8800 3150
Wire Wire Line
	8800 2850 8800 2750
Wire Wire Line
	6450 4600 6450 4700
Wire Wire Line
	6450 4150 6450 4200
Wire Wire Line
	15200 4150 15200 4250
Wire Wire Line
	15200 3700 15200 3750
Wire Wire Line
	6450 3100 6450 3050
Wire Wire Line
	6450 2850 6450 2800
Wire Wire Line
	6450 2300 6450 2200
Wire Wire Line
	4450 1800 4450 1900
Wire Wire Line
	4450 1350 4450 1400
Wire Wire Line
	3600 3800 3600 3700
Wire Wire Line
	3600 3700 3750 3700
Wire Wire Line
	1200 3050 2200 3050
Wire Wire Line
	1950 3050 1950 3150
Wire Wire Line
	1200 3650 2200 3650
Wire Wire Line
	1950 3650 1950 3550
Wire Wire Line
	2200 3050 2200 3300
Connection ~ 1950 3050
Wire Wire Line
	2200 3650 2200 3400
Connection ~ 1950 3650
Wire Wire Line
	3750 3100 3600 3100
Wire Wire Line
	1550 3150 1550 3050
Connection ~ 1550 3050
Wire Wire Line
	1550 3550 1550 3650
Connection ~ 1550 3650
Wire Wire Line
	2800 3500 2800 3950
Wire Wire Line
	2600 3950 3000 3950
Wire Wire Line
	2600 4150 2700 4150
Wire Wire Line
	3750 3000 3050 3000
Wire Wire Line
	14000 6250 13900 6250
Wire Wire Line
	13900 6250 13900 6400
Wire Wire Line
	11500 6050 11650 6050
Wire Wire Line
	1700 3650 1700 5550
Wire Wire Line
	1700 5550 1800 5550
Connection ~ 1700 3650
Wire Wire Line
	2300 6000 2300 6150
Wire Wire Line
	2300 6650 2300 6850
Wire Wire Line
	2000 6100 2000 6550
Connection ~ 2300 6100
Wire Wire Line
	2000 6950 2000 7450
Wire Wire Line
	2300 7350 2300 7450
Wire Wire Line
	2000 6100 2300 6100
Wire Wire Line
	4550 7050 5000 7050
Wire Wire Line
	4750 7050 4750 6350
Wire Wire Line
	4750 6350 3300 6350
Wire Wire Line
	3300 6350 3300 6950
Wire Wire Line
	3300 6950 3400 6950
Wire Wire Line
	2300 6750 2800 6750
Wire Wire Line
	2800 6750 2800 7150
Wire Wire Line
	2800 7150 3400 7150
Connection ~ 2300 6750
Wire Wire Line
	3950 7550 3950 7650
Wire Wire Line
	6950 7550 6950 7650
Wire Wire Line
	3950 6500 3950 6550
Wire Wire Line
	5000 7050 5000 6950
Connection ~ 4750 7050
Wire Wire Line
	6950 6500 6950 6550
Wire Wire Line
	5500 6950 5700 6950
Wire Wire Line
	6200 6950 6400 6950
Wire Wire Line
	5600 7050 5600 6950
Connection ~ 5600 6950
Wire Wire Line
	5600 7450 5600 7550
Wire Wire Line
	1250 8100 1250 8300
Wire Wire Line
	1250 8800 1250 8900
Connection ~ 1250 8200
Wire Wire Line
	1250 8200 1500 8200
Wire Wire Line
	6400 7150 6000 7150
Wire Wire Line
	6350 6150 6300 6150
Wire Wire Line
	6300 6150 6300 6950
Connection ~ 6300 6950
Wire Wire Line
	6850 6150 7050 6150
Wire Wire Line
	7550 6150 7700 6150
Wire Wire Line
	7700 6150 7700 7950
Wire Wire Line
	7700 7050 7550 7050
Wire Wire Line
	6800 8550 6800 8500
Wire Wire Line
	6800 9550 6800 9650
Wire Wire Line
	5850 8600 5950 8600
Wire Wire Line
	5950 8600 5950 8950
Wire Wire Line
	5850 8950 6250 8950
Connection ~ 5950 8950
Wire Wire Line
	6550 8150 6100 8150
Wire Wire Line
	6100 8150 6100 8950
Connection ~ 6100 8950
Wire Wire Line
	7050 8150 7550 8150
Wire Wire Line
	7550 8150 7550 9050
Wire Wire Line
	7550 9050 7400 9050
Wire Wire Line
	7700 7950 5150 7950
Wire Wire Line
	5150 7950 5150 8600
Wire Wire Line
	5150 8600 5350 8600
Connection ~ 7700 7050
Wire Wire Line
	4650 7050 4650 8950
Wire Wire Line
	4650 8950 5350 8950
Connection ~ 4650 7050
Wire Wire Line
	6250 9150 5850 9150
Wire Wire Line
	8450 8950 7550 8950
Connection ~ 7550 8950
Wire Wire Line
	7750 9850 7750 10050
Wire Wire Line
	7750 10550 7750 10650
Wire Wire Line
	7750 9950 8300 9950
Wire Wire Line
	8300 9950 8300 9150
Wire Wire Line
	8300 9150 8450 9150
Connection ~ 7750 9950
Wire Wire Line
	9000 9550 9000 9650
Wire Wire Line
	9000 8500 9000 8550
Wire Wire Line
	9600 9050 10100 9050
Wire Wire Line
	2400 2350 2750 2350
Wire Wire Line
	2750 2350 2750 3200
Wire Wire Line
	2750 3200 3750 3200
Wire Wire Line
	2650 2300 2650 2350
Connection ~ 2650 2350
Connection ~ 2800 3950
Wire Wire Line
	3000 4350 3000 4450
$EndSCHEMATC
